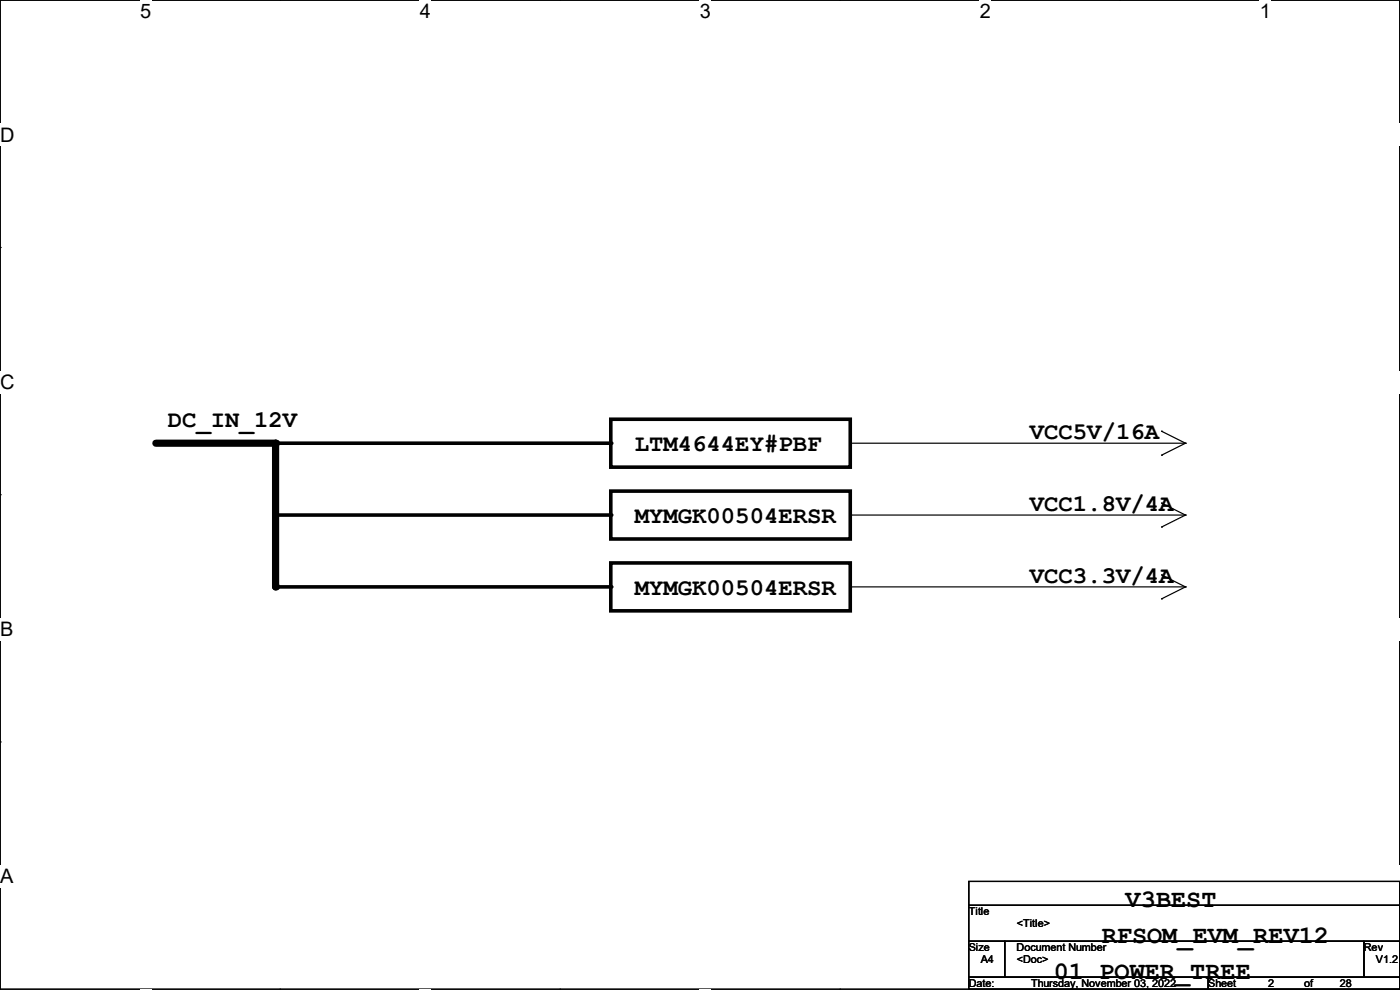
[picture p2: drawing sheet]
<svg xmlns="http://www.w3.org/2000/svg" width="297mm" height="210mm" viewBox="0 0 297 210" stroke-linecap="round" stroke-linejoin="round" font-family="sans-serif">
<path d="M0 0h297v209.8h-297z" fill="none" stroke="#000" stroke-width=".25"/>
<g fill="#fff">
<path d="M29.7 0h2.4v4.8h-2.4z"/>
<path d="M29.7 209.8h2.4v.2h-2.4z"/>
</g>
<path d="M59.4 0h.1M59.4 209.8h.1" fill="none" stroke="#000" stroke-width=".25"/>
<g fill="#fff">
<path d="M89.1 0h2.3v4.8h-2.3z"/>
<path d="M89.1 209.8h2.3v.2h-2.3z"/>
</g>
<path d="M118.8 0h.1M118.8 209.8h.1" fill="none" stroke="#000" stroke-width=".25"/>
<g fill="#fff">
<path d="M148.5 0h2.3v4.8h-2.3z"/>
<path d="M148.5 209.8h2.3v.2h-2.3z"/>
</g>
<path d="M178.2 0h.1M178.2 209.8h.1" fill="none" stroke="#000" stroke-width=".25"/>
<g fill="#fff">
<path d="M207.9 0h2.3v4.8h-2.3z"/>
<path d="M207.9 209.8h2.3v.2h-2.3z"/>
</g>
<path d="M237.6 0h.1M237.6 209.8h.1" fill="none" stroke="#000" stroke-width=".25"/>
<g fill="#fff">
<path d="M267.3 0h2.3v4.8h-2.3z"/>
<path d="M267.3 209.8h2.3v.2h-2.3z"/>
<path d="M0 26.2h3.1v4.8h-3.1z"/>
<path d="M297 26.2v4.8z"/>
<path d="M0 78.7h3.1v4.7h-3.1z"/>
<path d="M297 78.7v4.7z"/>
</g>
<path d="M0 52.5h.1M297 52.5h.1" fill="none" stroke="#000" stroke-width=".25"/>
<g fill="#fff">
<path d="M0 131.1h2.9v4.8h-2.9z"/>
<path d="M297 131.1v4.8z"/>
</g>
<path d="M0 104.9h.1M297 104.9h.1" fill="none" stroke="#000" stroke-width=".25"/>
<g fill="#fff">
<path d="M0 183.6h2.9v4.7h-2.9z"/>
<path d="M296.9 183.6h.1v4.7h-.1z"/>
</g>
<g fill="none" stroke="#000" stroke-width=".25">
<path d="M180.4 94h71.1M246.4 91.5h.1M246.4 96.6h.1M246.4 91.5l5.1 2.5M251.5 94h.1M251.5 94l-5.1 2.6M180.4 109.3h71.1M246.4 106.7h.1M246.4 111.8h.1M246.4 106.7l5.1 2.6M251.5 109.3h.1M251.5 109.3l-5.1 2.5"/>
<path d="M180.4 124.5h71.1M246.4 122h.1M246.4 127h.1M246.4 122l5.1 2.5M251.5 124.5h.1M251.5 124.5l-5.1 2.5M0 157.4h.1M297 157.4h.1M205.5 187h91.5v5.1h-91.5zM205.5 192.1h91.5v7.6h-91.5zM205.5 199.7h7.6v7.6h-7.6zM213.1 199.7h76.2v7.6h-76.2z"/>
<path d="M289.3 199.7h7.7v7.6h-7.7zM205.5 207.3h50.8v2.5h-50.8zM256.3 207.3h40.7v2.5h-40.7z"/>
</g>
<path d="M33.1 94h25.4v30.5" fill="none" stroke="#000" stroke-width="1.5"/>
<g fill="#000">
<circle cx="58.5" cy="94" r=".76"/>
<circle cx="129.6" cy="94" r=".38"/>
<circle cx="129.6" cy="109.3" r=".38"/>
<circle cx="58.5" cy="124.5" r=".76"/>
<circle cx="129.6" cy="124.5" r=".38"/>
</g>
<path d="M58.5 94h71.1M129.6 88.9h50.8v10.2h-50.8zM58.5 109.3h71.1M129.6 104.2h50.8v10.1h-50.8zM129.6 119.4h50.8v10.2h-50.8zM58.5 124.5h71.1" fill="none" stroke="#000" stroke-width=".76"/>
<g font-size="5.3">
<text x="238.8" y="192.5">V3BEST</text>
<text x="233.7" y="200.1">RFSOM_EVM_REV12</text>
<text x="223.6" y="207.7">01 POWER_TREE</text>
</g>
<g font-size="5.1">
<text x="35.6" y="90.7">DC_IN_12V</text>
<text x="134.7" y="95.8">LTM4644EY#PBF</text>
<text x="218.5" y="93.2">VCC5V/16A</text>
<text x="134.7" y="111">MYMGK00504ERSR</text>
<text x="218.5" y="108.5">VCC1.8V/4A</text>
<text x="218.5" y="123.7">VCC3.3V/4A</text>
<text x="134.7" y="126.2">MYMGK00504ERSR</text>
</g>
<g font-size="4.2">
<text x="29.7" y="3.9">5</text>
<text x="89.1" y="3.9">4</text>
<text x="148.5" y="3.9">3</text>
<text x="207.9" y="3.9">2</text>
<text x="267.3" y="3.9">1</text>
<text x="0" y="30.1">D</text>
<text x="0" y="82.5">C</text>
<text x="0" y="135">B</text>
<text x="0" y="187.4">A</text>
<text x="297" y="187.4">A</text>
</g>
<g font-size="2.3">
<text x="205.5" y="194.1">Title</text>
<text x="215.7" y="196.7">&lt;Title&gt;</text>
<text x="205.5" y="201.8">Size</text>
<text x="215.7" y="201.8">Document Number</text>
<text x="289.4" y="201.8">Rev</text>
<text x="205.5" y="209.4">Date:</text>
<text x="208.1" y="204.3">A4</text>
<text x="215.7" y="204.3">&lt;Doc&gt;</text>
<text x="218.7" y="209.4">Thursday, November 03, 2022</text>
<text x="256.3" y="209.4">Sheet</text>
<text x="269" y="209.4">2</text>
<text x="276.7" y="209.4">of</text>
<text x="284.3" y="209.4">28</text>
<text x="291.9" y="204.3">V1.2</text>
</g>
</svg>
